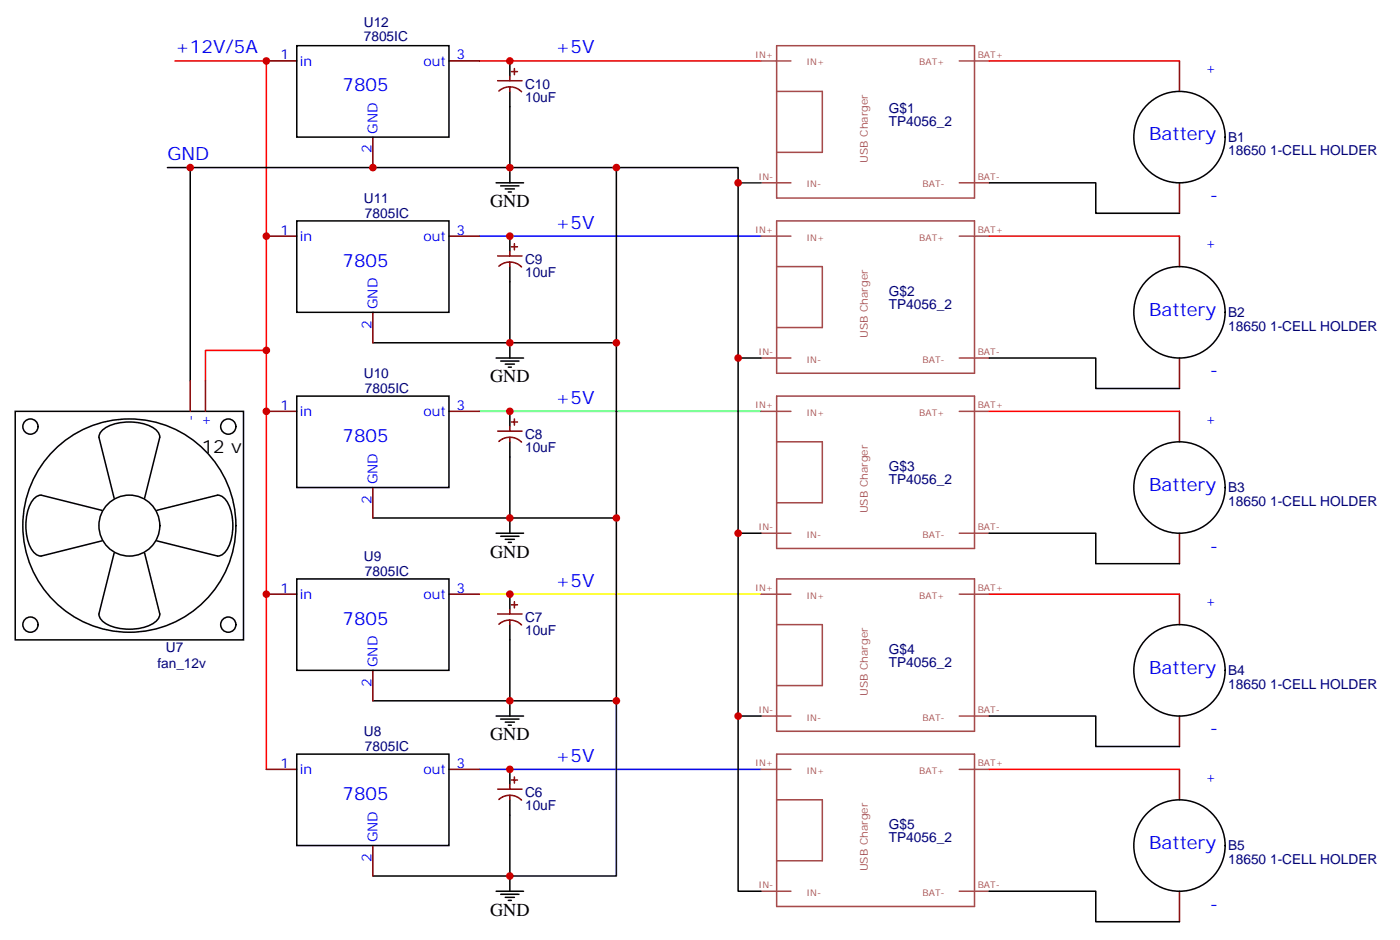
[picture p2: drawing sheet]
<svg xmlns="http://www.w3.org/2000/svg" width="325mm" height="218mm" viewBox="0 0 325 218" stroke-linecap="round" stroke-linejoin="round" font-family="sans-serif">
<path d="M40.6 14.1h21.1v164.1M111.1 14.1h65.3M229.3 14.1h44.1M229.3 54.7h44.1M61.7 81.1h-14.1v7.1M229.3 95.2h44.1M229.3 137.6h44.1M229.3 178.2h44.1" fill="none" stroke="#f00" stroke-width=".35"/>
<g fill="none" stroke="#000" stroke-width=".35">
<path d="M68.8 10.6h35.3v21.2h-35.3zM118.2 14.1v3.5M44.1 38.8v49.4M118.2 21.2v17.6h-79.4M142.9 38.8v40.6h-24.7v3.5M68.8 51.2h35.3v21.1h-35.3zM115 42.3h6.4M116.1 43h4.2M117.1 43.7h2.1M117.8 44.4h.7M118.2 42.3v-3.5h52.9v167.6h5.3M118.2 54.7v3.5"/>
<path d="M229.3 42.3h24.7v7.1h19.4M118.2 61.7v17.7h-31.8M142.9 79.4v40.5h-24.7v3.6M3.5 95.2h52.9v53h-52.9zM68.8 91.7h35.3v21.2h-35.3zM115 82.9h6.4M116.1 83.6h4.2M117.1 84.3h2.1M117.8 85h.7M118.2 95.2v3.6M171.1 82.9h5.3M229.3 82.9h24.7v7.1h19.4"/>
<path d="M23.6 118.2l-14.1-3.5a3.6 3.6 0 0 0-2.8 2.8 12.2 12.2 0 0 0 .7 9.9 2.64 2.64 0 0 0 2.1 1.4l14.1-3.6M26.5 115.4l-3.6-14.2a3.6 3.6 0 0 1 2.9-2.8 12.2 12.2 0 0 1 9.9 .8 2.64 2.64 0 0 1 1.3 2l-3.5 14.2M36.3 118.2l14.1-3.5a3.6 3.6 0 0 1 2.9 2.8 12.2 12.2 0 0 1-.8 9.9 2.64 2.64 0 0 1-2.1 1.4l-14.1-3.6M118.2 102.3v17.6h-31.8M142.9 119.9v42.4h-24.7v3.5M26.5 128.1l-3.6 14.1a3.6 3.6 0 0 0 2.9 2.8 12.2 12.2 0 0 0 9.9-.7 2.64 2.64 0 0 0 1.3-2.1l-3.5-14.1M68.8 134.1h35.3v21.1h-35.3zM115 123.5h6.4M116.1 124.2h4.2M117.1 124.9h2.1M117.8 125.6h.7M118.2 137.6v3.5"/>
<path d="M171.1 123.5h5.3M229.3 123.5h24.7v7h19.4M118.2 144.6v17.7h-31.8M68.8 174.6h35.3v21.2h-35.3zM115 165.8h6.4M116.1 166.5h4.2M117.1 167.2h2.1M117.8 167.9h.7M118.2 178.2v3.5M171.1 165.8h5.3M229.3 165.8h24.7v7.1h19.4M118.2 185.2v17.6h-31.8"/>
<path d="M115 206.4h6.4M116.1 207.1h4.2M117.1 207.8h2.1M117.8 208.5h.7M118.2 202.8v3.6M229.3 206.4h24.7v7h19.4"/>
<circle cx="273.4" cy="31.7" r="10.6"/>
<circle cx="273.4" cy="72.3" r="10.6"/>
<circle cx="7.1" cy="98.8" r="1.76"/>
<circle cx="52.9" cy="98.8" r="1.76"/>
<circle cx="273.4" cy="112.9" r="10.6"/>
<circle cx="30" cy="121.7" r="24.7"/>
<circle cx="30" cy="121.7" r="7.1"/>
<circle cx="7.1" cy="144.6" r="1.76"/>
<circle cx="52.9" cy="144.6" r="1.76"/>
<circle cx="273.4" cy="155.2" r="10.6"/>
<circle cx="273.4" cy="195.8" r="10.6"/>
</g>
<g fill="none" stroke="#870000" stroke-width=".35">
<path d="M61.7 14.1h7.1M104.1 14.1h7M115.4 18.7h5.6M118.2 17.6v1.1M118.5 16.6h1.4M119.2 15.9v1.4M273.4 14.1v7.1M86.4 31.8v7M115.6 21.1a3.8 3.8 0 0 1 5.3 .1M118.2 20.1v1.1M61.7 54.7h7.1M104.1 54.7h7"/>
<path d="M115.4 59.3h5.6M118.2 58.2v1.1M118.5 57.1h1.4M119.2 56.4v1.5M273.4 42.3v7.1M273.4 54.7v7M86.4 72.3v7.1M115.6 61.6a3.8 3.8 0 0 1 5.3 .2M118.2 60.7v1M44.1 88.2v7M47.6 88.2v7M61.7 95.2h7.1"/>
<path d="M104.1 95.2h7M115.4 99.8h5.6M118.2 98.8v1M118.5 97.7h1.4M119.2 97v1.4M273.4 82.9v7.1M273.4 95.2v7.1M86.4 112.9v7M115.6 102.2a3.8 3.8 0 0 1 5.3 .2M118.2 101.2v1.1M61.7 137.6h7.1M104.1 137.6h7"/>
<path d="M119.2 139.3v1.5M273.4 123.5v7M273.4 137.6v7M86.4 155.2v7.1M115.4 142.2h5.6M115.6 144.6a3.8 3.8 0 0 1 5.3 .1M118.2 141.1v1.1M118.2 143.6v1M118.5 140.1h1.4M61.7 178.2h7.1M104.1 178.2h7M119.2 179.9v1.4"/>
<path d="M273.4 165.8v7.1M273.4 178.2v7M86.4 195.8v7M115.4 182.7h5.6M115.6 185.1a3.8 3.8 0 0 1 5.3 .2M118.2 181.7v1M118.2 184.1v1.1M118.5 180.6h1.4M273.4 206.4v7"/>
</g>
<path d="M111.1 54.7h65.3M111.1 178.2h65.3" fill="none" stroke="#00f" stroke-width=".35"/>
<path d="M111.1 95.2h65.3" fill="none" stroke="#0f3" stroke-width=".35"/>
<path d="M111.1 137.6h65.3" fill="none" stroke="#ff0" stroke-width=".35"/>
<g fill="none" stroke="#a64a4a" stroke-width=".35">
<path d="M176.4 14.1h6.9M180 10.6h45.9v35.3h-45.9zM222.4 14.1h6.9M180 21.2h10.6v14.1h-10.6M176.4 42.3h6.9M176.4 54.7h6.9M180 51.2h45.9v35.2h-45.9zM222.4 42.3h6.9M222.4 54.7h6.9M180 61.7h10.6v14.1h-10.6M176.4 82.9h6.9M176.4 95.2h6.9"/>
<path d="M180 91.7h45.9v35.3h-45.9zM222.4 82.9h6.9M222.4 95.2h6.9M180 102.3h10.6v14.1h-10.6M176.4 123.5h6.9M176.4 137.6h6.9M180 134.1h45.9v35.2h-45.9zM222.4 123.5h6.9M222.4 137.6h6.9M180 144.6h10.6v14.1h-10.6M176.4 165.8h6.9M176.4 178.2h6.9"/>
<path d="M180 174.6h45.9v35.3h-45.9zM222.4 165.8h6.9M222.4 178.2h6.9M180 185.2h10.6v14.1h-10.6M176.4 206.4h6.9M222.4 206.4h6.9"/>
</g>
<path d="M171.1 42.3h5.3" fill="none" stroke="#008700" stroke-width=".35"/>
<path d="M142.9 162.3v40.5h-24.7" fill="none" stroke="#003" stroke-width=".35"/>
<g fill="#c00">
<circle cx="61.7" cy="81.1" r=".88"/>
<circle cx="44.1" cy="38.8" r=".88"/>
<circle cx="118.2" cy="178.2" r=".88"/>
<circle cx="118.2" cy="137.6" r=".88"/>
<circle cx="118.2" cy="95.2" r=".88"/>
<circle cx="118.2" cy="54.7" r=".88"/>
<circle cx="118.2" cy="14.1" r=".88"/>
<circle cx="86.4" cy="38.8" r=".88"/>
<circle cx="61.7" cy="14.1" r=".88"/>
<circle cx="118.2" cy="202.8" r=".88"/>
<circle cx="118.2" cy="162.3" r=".88"/>
<circle cx="118.2" cy="119.9" r=".88"/>
<circle cx="118.2" cy="79.4" r=".88"/>
<circle cx="118.2" cy="38.8" r=".88"/>
<circle cx="61.7" cy="137.6" r=".88"/>
<circle cx="61.7" cy="95.2" r=".88"/>
<circle cx="61.7" cy="54.7" r=".88"/>
<circle cx="171.1" cy="42.3" r=".88"/>
<circle cx="171.1" cy="82.9" r=".88"/>
<circle cx="171.1" cy="123.5" r=".88"/>
<circle cx="171.1" cy="165.8" r=".88"/>
<circle cx="142.9" cy="38.8" r=".88"/>
<circle cx="142.9" cy="79.4" r=".88"/>
<circle cx="142.9" cy="119.9" r=".88"/>
<circle cx="142.9" cy="162.3" r=".88"/>
</g>
<g font-size="4.2" fill="#00f">
<text x="40.6" y="12.3">+12V/5A</text>
<text x="128.8" y="12.3">+5V</text>
<text x="79.4" y="21.2">7805</text>
<text x="266.3" y="32.5">Battery</text>
<text x="38.8" y="37">GND</text>
<text x="280.5" y="46.6">-</text>
<text x="128.8" y="52.9">+5V</text>
<text x="79.4" y="61.7">7805</text>
<text x="266.3" y="73.1">Battery</text>
<text x="280.5" y="87.2">-</text>
<text x="128.8" y="93.5">+5V</text>
<text x="79.4" y="102.3">7805</text>
<text x="266.3" y="113.6">Battery</text>
<text x="280.5" y="127.7">-</text>
<text x="128.8" y="135.8">+5V</text>
<text x="79.4" y="144.6">7805</text>
<text x="266.3" y="156">Battery</text>
<text x="280.5" y="170.1">-</text>
<text x="128.8" y="176.4">+5V</text>
<text x="79.4" y="185.2">7805</text>
<text x="266.3" y="196.5">Battery</text>
<text x="280.5" y="210.6">-</text>
</g>
<g font-size="4.2">
<text x="113.6" y="48">GND</text>
<text x="113.6" y="88.5">GND</text>
<text x="46.8" y="104.9">12 v</text>
<text x="113.6" y="129.1">GND</text>
<text x="113.6" y="171.4">GND</text>
<text x="113.6" y="212">GND</text>
</g>
<g font-size="3.2" fill="#000080">
<text x="84.3" y="9.5">7805IC</text>
<text x="84.3" y="6.3">U12</text>
<text x="121.7" y="23.5">10uF</text>
<text x="121.7" y="20.6">C10</text>
<text x="206" y="29.3">TP4056_2</text>
<text x="206" y="26.1">G$1</text>
<text x="284.7" y="36">18650 1-CELL HOLDER</text>
<text x="284.7" y="32.8">B1</text>
<text x="84.3" y="46.9">U11</text>
<text x="84.6" y="50.4">7805IC</text>
<text x="121.7" y="64.1">10uF</text>
<text x="121.7" y="61.1">C9</text>
<text x="206" y="71.6">TP4056_2</text>
<text x="206" y="68.4">G$2</text>
<text x="284.7" y="76.6">18650 1-CELL HOLDER</text>
<text x="284.7" y="73.4">B2</text>
<text x="84.3" y="87.5">U10</text>
<text x="84.6" y="91">7805IC</text>
<text x="121.7" y="101.7">C8</text>
<text x="121.7" y="104.7">10uF</text>
<text x="206" y="112.2">TP4056_2</text>
<text x="206" y="109">G$3</text>
<text x="284.7" y="113.9">B3</text>
<text x="284.7" y="117.1">18650 1-CELL HOLDER</text>
<text x="84.3" y="129.8">U9</text>
<text x="84.6" y="133.3">7805IC</text>
<text x="121.7" y="147">10uF</text>
<text x="121.7" y="144">C7</text>
<text x="36.5" y="154.6">fan_12v</text>
<text x="38.5" y="151">U7</text>
<text x="206" y="154.5">TP4056_2</text>
<text x="206" y="151.3">G$4</text>
<text x="284.7" y="159.5">18650 1-CELL HOLDER</text>
<text x="284.7" y="156.3">B4</text>
<text x="84.3" y="170.4">U8</text>
<text x="84.6" y="173.9">7805IC</text>
<text x="121.7" y="184.6">C6</text>
<text x="121.7" y="187.6">10uF</text>
<text x="206" y="191.9">G$5</text>
<text x="206" y="195.1">TP4056_2</text>
<text x="284.7" y="196.8">B5</text>
<text x="284.7" y="200">18650 1-CELL HOLDER</text>
</g>
<g font-size="3.2" fill="#00f">
<text x="65" y="13.8">1</text>
<text x="69.5" y="15.2">in</text>
<text x="98.2" y="15.2">out</text>
<text x="105.8" y="13.8">3</text>
<text x="281.5" y="17.4" transform="rotate(-90 281.5 17.4)">+</text>
<text x="86.1" y="35.5" transform="rotate(-90 86.1 35.5)">2</text>
<text x="87.5" y="31" transform="rotate(-90 87.5 31)">GND</text>
<text x="65" y="54.3">1</text>
<text x="69.5" y="55.7">in</text>
<text x="98.2" y="55.7">out</text>
<text x="105.8" y="54.3">3</text>
<text x="281.5" y="58" transform="rotate(-90 281.5 58)">+</text>
<text x="87.5" y="71.6" transform="rotate(-90 87.5 71.6)">GND</text>
<text x="86.1" y="76.1" transform="rotate(-90 86.1 76.1)">2</text>
<text x="65" y="94.9">1</text>
<text x="105.8" y="94.9">3</text>
<text x="45.2" y="97.4" transform="rotate(-90 45.2 97.4)">-</text>
<text x="48.7" y="98.6" transform="rotate(-90 48.7 98.6)">+</text>
<text x="69.5" y="96.3">in</text>
<text x="98.2" y="96.3">out</text>
<text x="281.5" y="98.6" transform="rotate(-90 281.5 98.6)">+</text>
<text x="87.5" y="112.2" transform="rotate(-90 87.5 112.2)">GND</text>
<text x="86.1" y="116.7" transform="rotate(-90 86.1 116.7)">2</text>
<text x="65" y="137.2">1</text>
<text x="105.8" y="137.2">3</text>
<text x="69.5" y="138.6">in</text>
<text x="98.2" y="138.6">out</text>
<text x="281.5" y="140.9" transform="rotate(-90 281.5 140.9)">+</text>
<text x="87.5" y="154.5" transform="rotate(-90 87.5 154.5)">GND</text>
<text x="86.1" y="159" transform="rotate(-90 86.1 159)">2</text>
<text x="65" y="177.8">1</text>
<text x="69.5" y="179.2">in</text>
<text x="98.2" y="179.2">out</text>
<text x="105.8" y="177.8">3</text>
<text x="281.5" y="181.5" transform="rotate(-90 281.5 181.5)">+</text>
<text x="87.5" y="195.1" transform="rotate(-90 87.5 195.1)">GND</text>
<text x="86.1" y="199.6" transform="rotate(-90 86.1 199.6)">2</text>
</g>
<g font-size="2.5" fill="#a54b4b">
<text x="201.2" y="37.7" transform="rotate(-90 201.2 37.7)">USB Charger</text>
<text x="201.2" y="78.3" transform="rotate(-90 201.2 78.3)">USB Charger</text>
<text x="201.2" y="118.9" transform="rotate(-90 201.2 118.9)">USB Charger</text>
<text x="201.2" y="161.2" transform="rotate(-90 201.2 161.2)">USB Charger</text>
<text x="201.2" y="201.8" transform="rotate(-90 201.2 201.8)">USB Charger</text>
</g>
<g font-size="2.1" fill="#a54b4b">
<text x="175.1" y="13.4">IN+</text>
<text x="186.9" y="15.2">IN+</text>
<text x="213.1" y="15.2">BAT+</text>
<text x="226.6" y="13.4">BAT+</text>
<text x="175.8" y="41.6">IN-</text>
<text x="226.6" y="41.6">BAT-</text>
<text x="186.9" y="43.4">IN-</text>
<text x="213.8" y="43.4">BAT-</text>
<text x="175.1" y="54">IN+</text>
<text x="226.6" y="54">BAT+</text>
<text x="186.9" y="55.7">IN+</text>
<text x="213.1" y="55.7">BAT+</text>
<text x="175.8" y="82.2">IN-</text>
<text x="186.9" y="83.9">IN-</text>
<text x="213.8" y="83.9">BAT-</text>
<text x="226.6" y="82.2">BAT-</text>
<text x="175.1" y="94.6">IN+</text>
<text x="226.6" y="94.6">BAT+</text>
<text x="186.9" y="96.3">IN+</text>
<text x="213.1" y="96.3">BAT+</text>
<text x="175.8" y="122.8">IN-</text>
<text x="186.9" y="124.5">IN-</text>
<text x="213.8" y="124.5">BAT-</text>
<text x="226.6" y="122.8">BAT-</text>
<text x="175.1" y="136.9">IN+</text>
<text x="226.6" y="136.9">BAT+</text>
<text x="186.9" y="138.6">IN+</text>
<text x="213.1" y="138.6">BAT+</text>
<text x="175.8" y="165.1">IN-</text>
<text x="186.9" y="166.8">IN-</text>
<text x="213.8" y="166.8">BAT-</text>
<text x="226.6" y="165.1">BAT-</text>
<text x="175.1" y="177.5">IN+</text>
<text x="186.9" y="179.2">IN+</text>
<text x="213.1" y="179.2">BAT+</text>
<text x="226.6" y="177.5">BAT+</text>
<text x="175.8" y="205.7">IN-</text>
<text x="186.9" y="207.4">IN-</text>
<text x="213.8" y="207.4">BAT-</text>
<text x="226.6" y="205.7">BAT-</text>
</g>
</svg>
